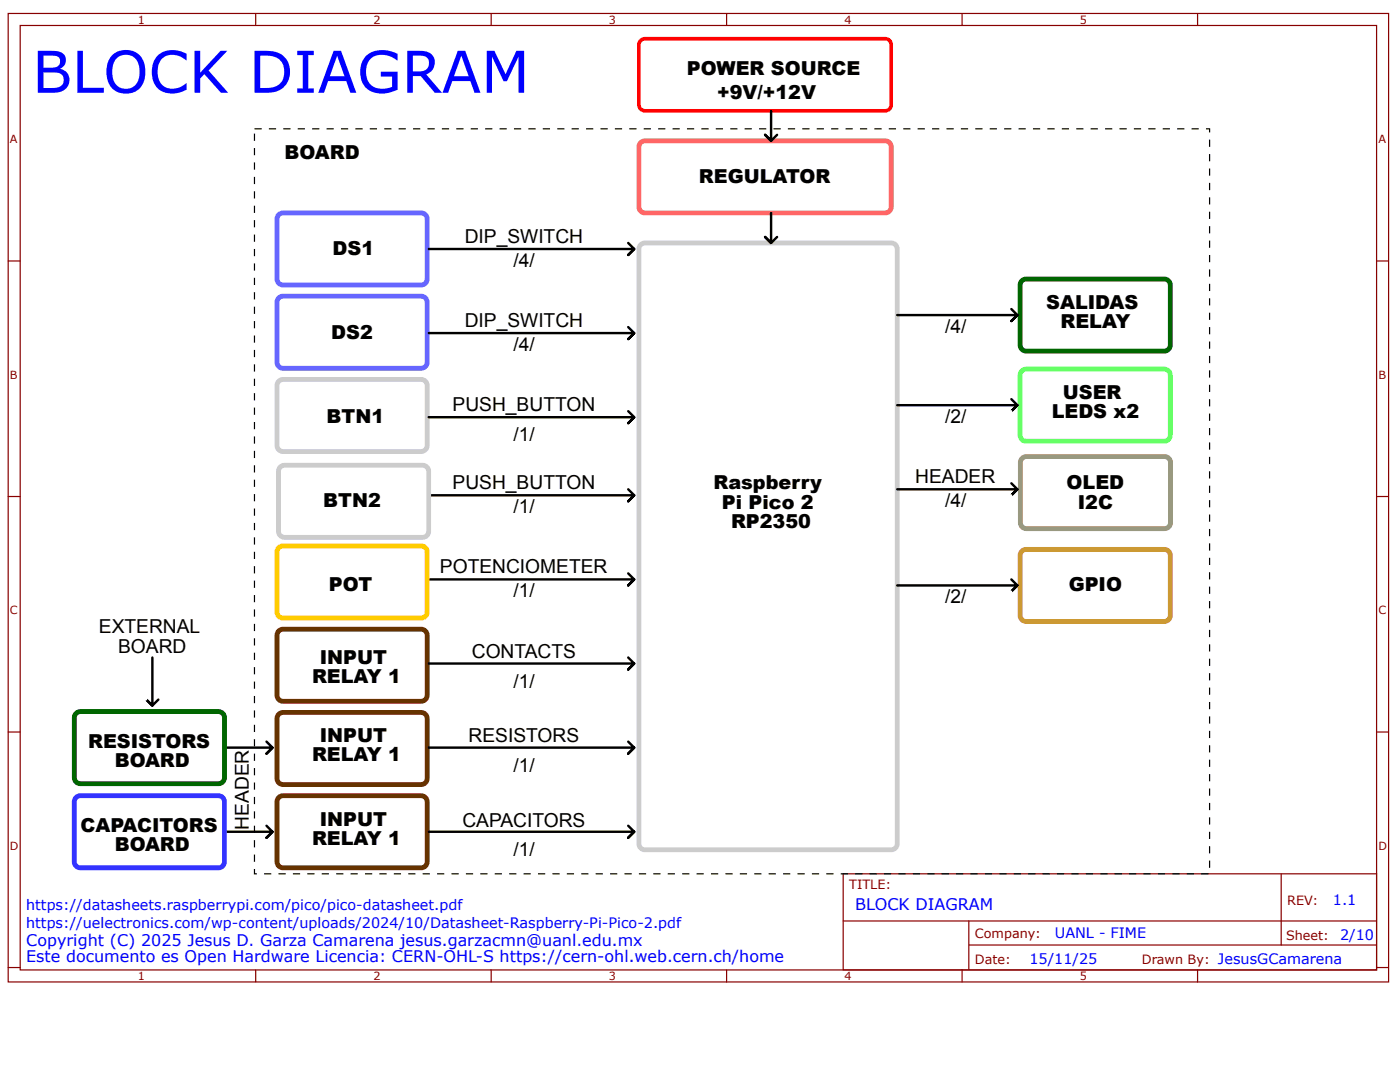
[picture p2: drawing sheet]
<svg xmlns="http://www.w3.org/2000/svg" width="279mm" height="216mm" viewBox="0 0 279 216" stroke-linecap="round" stroke-linejoin="round" font-family="sans-serif">
<g fill="none" stroke="#800" stroke-width=".24">
<path d="M1.6 2.7h275.5v193.2h-275.5zM4 5.1h270.7v188.4h-270.7zM51 2.7v2.4M98 2.7v2.4M145 2.7v2.4M192 2.7v2.4M239 2.7v2.4M1.6 52.1h2.4M274.7 52.1h2.4M1.6 99.1h2.4M274.7 99.1h2.4M1.6 146.1h2.4"/>
<path d="M274.7 146.1h2.4M168.3 174.4h106.4v19.1h-106.4zM255.7 174.4v14.2M1.6 193.1h2.4M51 193.5v2.4M98 193.5v2.4M145 193.5v2.4M168.3 183.8h106.3M192 193.5v2.4M193.4 188.6h81.2M193.4 183.8v9.6M239 193.5v2.4"/>
<path d="M274.7 193.1h2.4"/>
</g>
<path d="M127.7 28.6l.6-.4 .4-.1h48a1.2 1.2 0 0 1 1.2 1.2v12a1.2 1.2 0 0 1-1.2 1.2h-48a1.2 1.2 0 0 1-1.2-1.2v-12z" fill="none" stroke="#f66" stroke-width=".96" stroke-linecap="butt"/>
<path d="M127.7 8.2l.6-.4 .4-.1h48a1.2 1.2 0 0 1 1.2 1.2v12a1.2 1.2 0 0 1-1.2 1.2h-48a1.2 1.2 0 0 1-1.2-1.2v-12z" fill="none" stroke="#f00" stroke-width=".72" stroke-linecap="butt"/>
<path d="M127.7 49l.6-.5h.4h49.2a1.2 1.2 0 0 1 1.2 1.2v118.7a1.2 1.2 0 0 1-1.2 1.2h-49.2a1.2 1.2 0 0 1-1.2-1.2v-118.7zM55.5 76.2l.6-.4 .4-.1h27.6a1.2 1.2 0 0 1 1.2 1.2v12a1.2 1.2 0 0 1-1.2 1.2h-27.6a1.2 1.2 0 0 1-1.2-1.2v-12zM56.1 93.1l.7-.3h27.6a1.2 1.2 0 0 1 1.2 1.2v12a1.2 1.2 0 0 1-1.2 1.2h-27.6a1.2 1.2 0 0 1-1.2-1.2v-12v-.3z" fill="none" stroke="#ccc" stroke-width=".96" stroke-linecap="butt"/>
<path d="M203.8 56.2l.6-.5h.4h27.6a1.2 1.2 0 0 1 1.2 1.2v12a1.2 1.2 0 0 1-1.2 1.2h-27.6a1.2 1.2 0 0 1-1.2-1.2v-12zM15.3 142.2l.7-.2h27.6a1.2 1.2 0 0 1 1.2 1.2v12a1.2 1.2 0 0 1-1.2 1.2h-27.6a1.2 1.2 0 0 1-1.2-1.2v-12l.1-.4z" fill="none" stroke="#060" stroke-width=".96" stroke-linecap="butt"/>
<path d="M204.1 109.9l.7-.3h27.6a1.2 1.2 0 0 1 1.2 1.2v12a1.2 1.2 0 0 1-1.2 1.2h-27.6a1.2 1.2 0 0 1-1.2-1.2v-12l.1-.4z" fill="none" stroke="#c93" stroke-width=".96" stroke-linecap="butt"/>
<path d="M55.5 43l.6-.5h.4h27.6a1.2 1.2 0 0 1 1.2 1.2v12a1.2 1.2 0 0 1-1.2 1.2h-27.6a1.2 1.2 0 0 1-1.2-1.2v-12zM55.5 59.6l.6-.4 .4-.1h27.6a1.2 1.2 0 0 1 1.2 1.2v12a1.2 1.2 0 0 1-1.2 1.2h-27.6a1.2 1.2 0 0 1-1.2-1.2v-12z" fill="none" stroke="#66f" stroke-width=".96" stroke-linecap="butt"/>
<path d="M50.8 25.7h190.6v148.7h-190.6z" fill="none" stroke="#000" stroke-width=".24" stroke-dasharray="1.4 1.4" stroke-linecap="butt"/>
<path d="M55.5 126l.6-.4h.4h27.6a1.2 1.2 0 0 1 1.2 1.1v12a1.2 1.2 0 0 1-1.2 1.2h-27.6a1.2 1.2 0 0 1-1.2-1.2v-12zM55.5 142.7l.6-.5h.4h27.6a1.2 1.2 0 0 1 1.2 1.2v11.9a1.2 1.2 0 0 1-1.2 1.2h-27.6a1.2 1.2 0 0 1-1.2-1.2v-11.9zM55.5 159.3l.6-.5h.4h27.6a1.2 1.2 0 0 1 1.2 1.2v12a1.2 1.2 0 0 1-1.2 1.2h-27.6a1.2 1.2 0 0 1-1.2-1.2v-12z" fill="none" stroke="#630" stroke-width=".96" stroke-linecap="butt"/>
<g fill="none" stroke="#000" stroke-width=".48">
<path d="M153.9 22.1v6l-1.2-1.2 1.2 1.2 1.2-1.2M125.4 48.5l1.2 1.2-1.2 1.2 1.2-1.2h-41M153.9 42.5v6l-1.2-1.2 1.2 1.2 1.2-1.2M125.4 65.3l1.2 1.2-1.2 1.2 1.2-1.2h-41M201.8 61.7l1.2 1.2-1.2 1.2 1.2-1.2h-23.9M201.8 79.7l1.2 1.2-1.2 1.1 1.2-1.1h-23.9M125.4 82l1.2 1.2-1.2 1.2 1.2-1.2h-41M125.4 97.6l1.2 1.2-1.2 1.2 1.2-1.2h-41M201.8 96.4l1.2 1.2-1.2 1.2 1.2-1.2h-23.9M125.4 114.4l1.2 1.2-1.2 1.2 1.2-1.2h-41M201.8 115.6l1.2 1.2-1.2 1.2 1.2-1.2h-23.9M30.4 131.2v9.6l-1.2-1.2 1.2 1.2 1.2-1.2"/>
<path d="M125.4 131.2l1.2 1.2-1.2 1.2 1.2-1.2h-41M53.2 148l1.2 1.2-1.2 1.2 1.2-1.2h-9.6M125.4 148l1.2 1.2-1.2 1.2 1.2-1.2h-41M53.2 164.8l1.2 1.2-1.2 1.2 1.2-1.2h-9.6M125.4 164.8l1.2 1.2-1.2 1.2 1.2-1.2h-41"/>
</g>
<path d="M203.9 91.6l.6-.4 .3-.1h27.6a1.2 1.2 0 0 1 1.2 1.2v12a1.2 1.2 0 0 1-1.2 1.2h-27.6a1.2 1.2 0 0 1-1.2-1.2v-12z" fill="none" stroke="#996" stroke-width=".96" stroke-linecap="butt"/>
<path d="M204.1 73.9l.7-.2h27.6a1.2 1.2 0 0 1 1.2 1.2v11.9a1.2 1.2 0 0 1-1.2 1.2h-27.6a1.2 1.2 0 0 1-1.2-1.2v-11.9l.1-.4z" fill="none" stroke="#6f6" stroke-width=".96" stroke-linecap="butt"/>
<path d="M55.5 109.4l.6-.4 .4-.1h27.6a1.2 1.2 0 0 1 1.2 1.2v12a1.2 1.2 0 0 1-1.2 1.2h-27.6a1.2 1.2 0 0 1-1.2-1.2v-12z" fill="none" stroke="#fc0" stroke-width=".96" stroke-linecap="butt"/>
<path d="M15.3 159l.7-.2h27.6a1.2 1.2 0 0 1 1.2 1.2v12a1.2 1.2 0 0 1-1.2 1.2h-27.6a1.2 1.2 0 0 1-1.2-1.2v-12l.1-.4z" fill="none" stroke="#33f" stroke-width=".96" stroke-linecap="butt"/>
<text font-size="11.5" fill="#00f" x="6.4" y="18.5">BLOCK DIAGRAM</text>
<g font-size="3.8">
<text x="137.1" y="14.9">POWER SOURCE</text>
<text x="143.1" y="19.7">+9V/+12V</text>
<text x="56.8" y="31.7">BOARD</text>
<text x="139.5" y="36.5">REGULATOR</text>
<text x="66.4" y="50.9">DS1</text>
<text x="92.7" y="48.5">DIP_SWITCH</text>
<text x="102.5" y="53.3">/4/</text>
<text x="92.7" y="65.3">DIP_SWITCH</text>
<text x="208.8" y="61.7">SALIDAS</text>
<text x="211.6" y="65.5">RELAY</text>
<text x="66.1" y="67.7">DS2</text>
<text x="102.5" y="70.1">/4/</text>
<text x="188.6" y="66.5">/4/</text>
<text x="90.3" y="82">PUSH_BUTTON</text>
<text x="209.9" y="83.5">LEDS x2</text>
<text x="212.1" y="79.7">USER</text>
<text x="65.2" y="84.4">BTN1</text>
<text x="102.5" y="88">/1/</text>
<text x="188.6" y="84.4">/2/</text>
<text x="64.5" y="101.2">BTN2</text>
<text x="90.3" y="97.6">PUSH_BUTTON</text>
<text x="142.4" y="97.6">Raspberry</text>
<text x="144.1" y="101.5">Pi Pico 2</text>
<text x="182.7" y="96.4">HEADER</text>
<text x="188.6" y="101.2">/4/</text>
<text x="212.9" y="97.6">OLED</text>
<text x="215.1" y="101.5">I2C</text>
<text x="102.5" y="102.4">/1/</text>
<text x="145.9" y="105.3">RP2350</text>
<text x="65.6" y="118">POT</text>
<text x="87.8" y="114.4">POTENCIOMETER</text>
<text x="102.5" y="119.2">/1/</text>
<text x="213.3" y="118">GPIO</text>
<text x="188.6" y="120.4">/2/</text>
<text x="19.7" y="126.4">EXTERNAL</text>
<text x="23.6" y="130.2">BOARD</text>
<text x="94.2" y="131.2">CONTACTS</text>
<text x="62.3" y="136.2">RELAY 1</text>
<text x="63.8" y="132.4">INPUT</text>
<text x="102.5" y="137.2">/1/</text>
<text x="17.6" y="149.2">RESISTORS</text>
<text x="63.8" y="148">INPUT</text>
<text x="93.5" y="148.1">RESISTORS</text>
<text x="22.9" y="153">BOARD</text>
<text x="62.3" y="151.8">RELAY 1</text>
<text x="102.5" y="154">/1/</text>
<text x="16.1" y="166">CAPACITORS</text>
<text x="49.7" y="165.6" transform="rotate(-90 49.7 165.6)">HEADER</text>
<text x="63.8" y="164.8">INPUT</text>
<text x="92.3" y="164.9">CAPACITORS</text>
<text x="22.9" y="169.8">BOARD</text>
<text x="62.3" y="168.6">RELAY 1</text>
<text x="102.5" y="170.8">/1/</text>
</g>
<g font-size="3.2" fill="#00f">
<text x="170.7" y="181.6">BLOCK DIAGRAM</text>
<text x="5.2" y="188.7">Copyright (C) 2025 Jesus D. Garza Camarena jesus.garzacmn@uanl.edu.mx</text>
<text x="5.2" y="191.9">Este documento es Open Hardware Licencia: CERN-OHL-S https://cern-ohl.web.cern.ch/home</text>
</g>
<g font-size="2.9" fill="#00f">
<text x="5.2" y="185.1">https://uelectronics.com/wp-content/uploads/2024/10/Datasheet-Raspberry-Pi-Pico-2.pdf</text>
<text x="5.2" y="181.6">https://datasheets.raspberrypi.com/pico/pico-datasheet.pdf</text>
<text x="266" y="180.7">1.1</text>
<text x="210.5" y="187.2">UANL - FIME</text>
<text x="267.4" y="187.7">2/10</text>
<text x="205.4" y="192.3">15/11/25</text>
</g>
<g font-size="2.6" fill="#800">
<text x="169.5" y="177.5">TITLE:</text>
<text x="256.9" y="180.7">REV:</text>
<text x="194.6" y="187.1">Company:</text>
<text x="256.7" y="187.5">Sheet:</text>
<text x="194.6" y="192.3">Date:</text>
<text x="227.9" y="192.4">Drawn By: JesusGCamarena</text>
</g>
<g font-size="2.2" fill="#800">
<text x="27.5" y="4.7">1</text>
<text x="74.5" y="4.7">2</text>
<text x="121.5" y="4.7">3</text>
<text x="168.5" y="4.7">4</text>
<text x="215.5" y="4.7">5</text>
<text x="2" y="28.6">A</text>
<text x="275.1" y="28.6">A</text>
<text x="2" y="75.6">B</text>
<text x="275.1" y="75.6">B</text>
<text x="2" y="122.6">C</text>
<text x="275.1" y="122.6">C</text>
<text x="2" y="169.6">D</text>
<text x="275.1" y="169.6">D</text>
<text x="27.5" y="195.6">1</text>
<text x="74.5" y="195.6">2</text>
<text x="121.5" y="195.6">3</text>
<text x="168.5" y="195.6">4</text>
<text x="215.5" y="195.6">5</text>
</g>
</svg>
